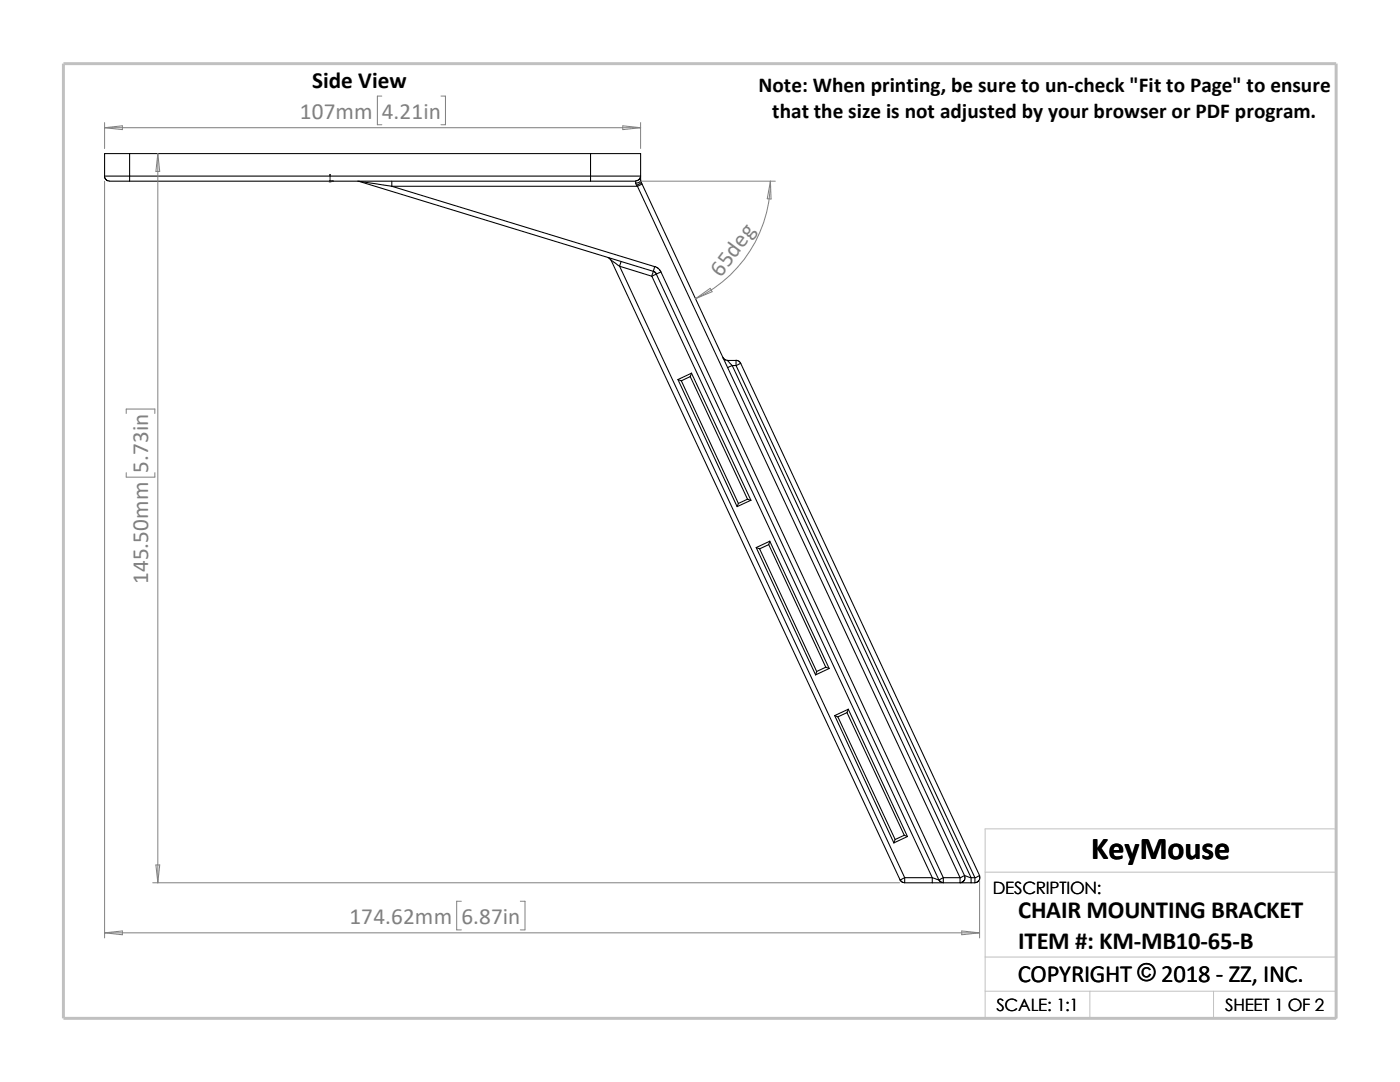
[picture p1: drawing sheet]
<svg xmlns="http://www.w3.org/2000/svg" width="279mm" height="216mm" viewBox="0 0 279 216" stroke-linecap="round" stroke-linejoin="round" font-family="sans-serif">
<path d="M196.6 174h70.1M196.6 191h70.1M196.6 197.8h70.1M217.5 197.8v5.4M242.2 197.8v5.4M26.8 203.2h239.9v-37.8h-70.1v37.8" fill="none" stroke="#c0c0c0" stroke-width=".2"/>
<path d="M12.7 12.7h254v190.5h-254z" fill="none" stroke="#c0c0c0" stroke-width=".59"/>
<g fill="none" stroke="#000" stroke-width=".21">
<path d="M20.9 35.1h5M20.9 35.1l.1 .6 .6 .4 4.3 .1M25.9 30.6h-5v4.5M25.9 35.1v1.1M25.9 35.1h92M25.9 36.2h92M25.9 30.6v4.5M25.9 30.6h92M71.4 36.2h.3M71.7 36.2l58.7 17.9M71.7 36.2l6.5 1M78.2 36.2v1"/>
<path d="M78.2 37.2l52.5 16-.3 .9M78.2 37.2h49M117.9 36.2h9v.3M117.9 30.6v4.5M117.9 30.6h9.9v4.5M117.9 35.1h9.9M117.9 35.1v1.1M126.9 36.5l.1 .5M127 37l.2 .2M127.2 37.2l64.4 137.9M127.8 35.9l.2 .5M127.8 35.1l-.3 .8-.6 .2"/>
<path d="M127.8 35.9a.8 .8 0 0 1-.9 .6M127.8 35.1v.8M128 36.4l.1 .3M128 36.4l-1 .6M128.1 36.7l-.9 .5M128.1 36.7l64.4 138M121.3 51.4l.7 .5M122 51.9l57.6 123.7 1-.5M122 51.9l1.7 1.2M123.7 53.1l6.4 2M123.7 53.1l56.9 122M124 52.2l-.3 .9"/>
<path d="M130.1 55.1l56 120M130.4 54.1l.2 .1 .4 .5M130.4 54.1l-.3 1M130.7 53.2l.6 .3 .6 .8M131 54.7l56.4 120.9M131 54.7l-.9 .4M131.9 54.3l56.4 120.8M131.9 54.3l-.9 .4M135.3 75.7l11.8 25.4M135.3 75.7l.7 .3M136 76l11.4 24.5M137.8 75.1l11.4 24.5"/>
<path d="M137.8 75.1l-1.8 .9M138 74.5l11.9 25.3M138 74.5l-2.7 1.2M138 74.5l-.2 .6M144.3 71.3l.3 .5 .6 .1M145.2 71.9l.9 1M145.2 71.9h1.7v1M146.1 72.9l-.9 .5M146.1 72.9l47.7 102.2M146.1 72.9h.8M146.9 71.9l.7 .2 .2 .4M146.9 72.9l47.7 102.2"/>
<path d="M147.8 72.5l47.7 102.2-.9 .4M147.8 72.5l-.9 .4M149.2 99.6l.7 .2M149.2 99.6l-1.8 .9M149.9 99.8l-2.8 1.3M147.4 100.5l-.3 .6M150.9 109.3l11.9 25.4M150.9 109.3l.7 .2M151.6 109.5l11.4 24.5M153.4 108.7l-1.8 .8M153.4 108.7l11.4 24.4M153.6 108l-2.7 1.3"/>
<path d="M153.6 108l11.9 25.4M153.6 108l-.2 .7M163 134l-.2 .7M164.8 133.1l-1.8 .9M164.8 133.1l.7 .3M165.5 133.4l-2.7 1.3M166.6 142.8l11.8 25.4M166.6 142.8l.6 .2M167.2 143l11.4 24.5M169 142.2l11.5 24.5M169 142.2l-1.8 .8M169.3 141.5l-.3 .7"/>
<path d="M169.3 141.5l11.8 25.4M169.3 141.5l-2.7 1.3M178.6 167.5l-.2 .7M179.6 175.5l.4 .5 .6 .1M180.5 166.7l.6 .2M180.5 166.7l-1.9 .8M180.6 175.1h5.5M180.6 176.1h5.5M180.6 175.1v1M181.1 166.9l-2.7 1.3M186.1 175.1v1M186.1 175.1l1.3 .5"/>
<path d="M186.1 176.1h2.2M187.4 175.6l.3 .3 .6 .2M188.3 175.1l-.9 .5M188.3 175.1v1M188.3 175.1h3.3M188.3 176.1h3.3M191.6 175.1v1M191.6 176.1h2.2M192.5 174.7l1.3 .4M192.5 174.7l-.9 .4M192.5 174.7l.1 .4-.2 .6-.2 .3-.6 .1M193.8 175.1v1"/>
<path d="M193.8 175.1h.8M193.8 176.1h.8M194.6 175.1v1M195.5 174.7l.1 .4-.2 .6-.3 .3-.5 .1"/>
</g>
<g fill="#00f" stroke="#00f" stroke-width=".2">
<path d="M66.2 36.1l.3 .1h-.3z"/>
<path d="M65.9 34.8l.1 .3h-.2z"/>
</g>
<path d="M65.7 36.2h.8M65.7 36l.3 .3M65.9 34.8v1.5M66 36l-.3 .3" fill="none" stroke="#00f" stroke-width=".2"/>
<g fill="none" stroke="#808080" stroke-width=".2">
<path d="M76.2 19.2h-.9v5.7h.9M88 19.2h.9v5.7h-.9M20.9 24.5v5.1M20.9 36.2v151M20.9 25.5l3.5-.4v.8zM20.9 25.5h106.9M31.5 30.6v145.5M31.5 30.6l.4 3.6h-.8zM124.3 25.1l3.5 .4-3.5 .4zM127.8 36.2h26.9M127.8 24.5v5.1M153.8 36.2l.1 3.5h-.8z"/>
<path d="M153.8 36.2a26 26 0 0 1-15 23.4M138.8 59.6l2.9-2.1 .4 .7zM25.2 82.5v-.9h5.7v.9M25.2 94.3v.9h5.7v-.9M30.5 176.1h149M31.1 172.6h.8l-.4 3.5zM92.1 179.8h-1v5.7h1M103.8 179.8h1v5.7h-1M195.5 175.7v11.5M20.9 186.1l3.5-.3v.7zM20.9 186.1h174.6M191.9 185.8l3.6 .3-3.6 .4z"/>
</g>
<text font-size="6.4" x="217.8" y="171.4">KeyMouse</text>
<g font-size="4.9">
<text x="203.2" y="183.2">CHAIR MOUNTING BRACKET</text>
<text x="203.2" y="189.3">ITEM #: KM-MB10-65-B</text>
<text x="203.1" y="195.9">COPYRIGHT © 2018 - ZZ, INC.</text>
<text x="227" y="195.8">©</text>
</g>
<text font-size="4.6" x="62.3" y="17.6">Side View</text>
<g font-size="4.6" fill="#808080">
<text x="59.9" y="23.7">107mm</text>
<text x="76.2" y="23.7">4.21in</text>
<text x="143.8" y="55.4" transform="rotate(-53 143.8 55.4)">65deg</text>
<text x="29.6" y="94.3" transform="rotate(-90 29.6 94.3)">5.73in</text>
<text x="29.6" y="116.6" transform="rotate(-90 29.6 116.6)">145.50mm</text>
<text x="69.8" y="184.3">174.62mm</text>
<text x="92.1" y="184.3">6.87in</text>
</g>
<g font-size="4.2">
<text x="151.4" y="18.3">Note: When printing, be sure to un-check &quot;Fit to Page&quot; to ensure</text>
<text x="154.1" y="23.5">that the size is not adjusted by your browser or PDF program.</text>
</g>
<g font-size="3.4">
<text x="198.2" y="178.5">DESCRIPTION:</text>
<text x="198.8" y="201.7">SCALE: 1:1</text>
<text x="244.5" y="201.7">SHEET 1 OF 2</text>
</g>
</svg>
